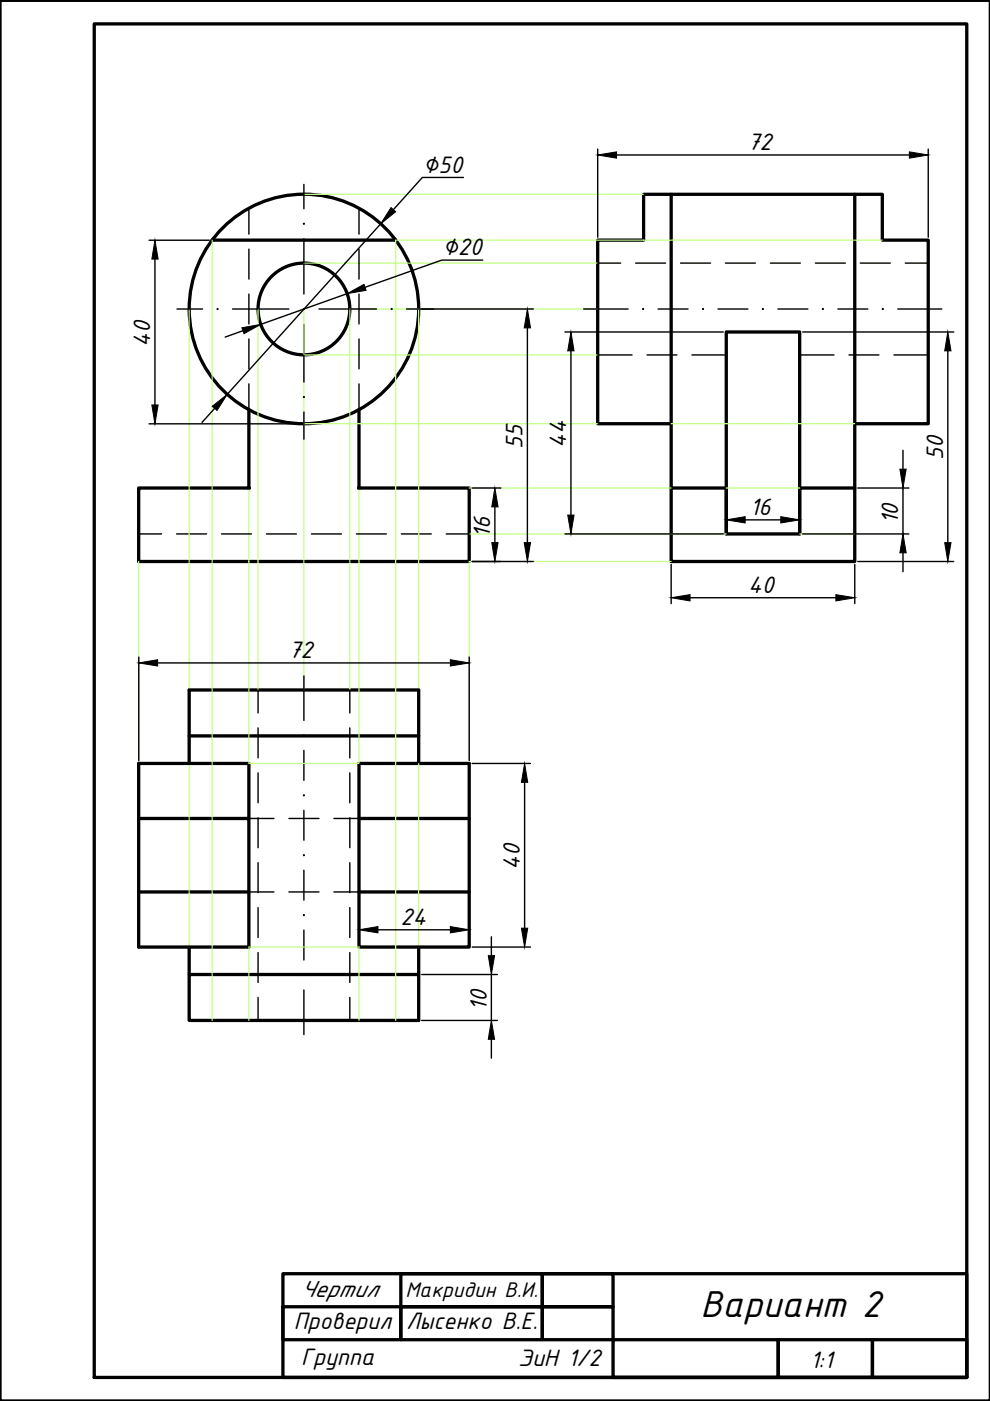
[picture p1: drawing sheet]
<svg xmlns="http://www.w3.org/2000/svg" width="210mm" height="297mm" viewBox="0 0 210 297" stroke-linecap="round" stroke-linejoin="round" font-family="sans-serif">
<!-- layer: 0 -->
<g fill="none" stroke="#000" stroke-width=".7">
<path d="M20 5.1h185v286.9h-185zM210 .1h-210v296.9h210M45 50.9h38.9M142.3 41.2h38.9v77.8h-38.9zM142.3 41.2h-5.8v9.7h-9.8v38.9h15.6M181.2 41.2h5.9v9.7h9.7v38.9h-15.6M52.8 86.9v16.6h-23.4v15.5h70.1v-15.5h-23.4v-16.6M142.3 103.5h11.7v9.7h15.5v-9.7h11.7M154 113.2v-42.8h15.5v42.8M60 270.1h145v21.9h-145zM60 277.1h25v6.9h-25zM85 270.1h30v7h-30z"/>
<path d="M85 277.1h30v6.9h-30zM115 270.1h15v7h-15zM115 277.1h15v6.9h-15zM130 284h35v8h-35zM165 284h20v8h-20zM185 284h20v8h-20z"/>
<circle cx="64.4" cy="65.5" r="24.3"/>
<circle cx="64.4" cy="65.5" r="9.7"/>
</g>
<g fill="#000" stroke="#000" stroke-width=".21">
<circle cx="52.8" cy="103.5" r=".34"/>
<circle cx="76.1" cy="103.5" r=".34"/>
</g>
<g fill="none" stroke="#bfff7f" stroke-width=".25">
<path d="M45 50.9v165.5M64.4 41.2h72.1M64.4 55.8h62.3M187.1 50.9h-103.2v165.5M40.1 65.5v80.8M54.7 65.5v80.8M64.4 75.3h62.3M64.4 65.5v80.8M88.8 65.5v80.8M126.7 65.5h-52.5v80.8M64.4 89.8h62.3M142.3 89.8h38.9"/>
<path d="M29.4 119v42.9M52.8 103.5v58.4h23.3v-58.4M99.5 103.5h42.8M99.5 113.2h54.5M142.3 119h-42.8v42.9M154 103.5h15.5M169.5 113.2h11.7M40.1 161.9v38.9M88.8 161.9v38.9M52.8 216.4v-15.6h23.3v15.6"/>
</g>
<g fill="none" stroke="#000" stroke-width=".3">
<path d="M64.4 39.1v5.2M64.4 50.6v11.7M37.5 65.5h5.4M49.3 65.5h12M64.4 68.7v12.3M67.6 65.5h12.3M86.2 65.5h5.7M123.8 65.5h9.4M139.5 65.5h6.4M152.2 65.5h6.4M164.9 65.5h6.4M177.7 65.5h6.3"/>
<path d="M190.4 65.5h9.3M64.4 87.4v5.7M64.4 143.3v9.4M64.4 159.1v6.3M64.4 171.8v6.3M64.4 184.5v6.3M64.4 197.2v6.3M64.4 209.9v9.5"/>
</g>
<g fill="#000" stroke="#000" stroke-width=".21">
<circle cx="64.4" cy="47.4" r=".12"/>
<circle cx="46.1" cy="65.5" r=".12"/>
<circle cx="64.4" cy="65.5" r=".12"/>
<circle cx="83" cy="65.5" r=".12"/>
<circle cx="136.4" cy="65.5" r=".12"/>
<circle cx="149.1" cy="65.5" r=".12"/>
<circle cx="161.8" cy="65.5" r=".12"/>
<circle cx="174.5" cy="65.5" r=".12"/>
<circle cx="187.2" cy="65.5" r=".12"/>
<circle cx="64.4" cy="84.2" r=".12"/>
<circle cx="64.4" cy="155.9" r=".12"/>
<circle cx="64.4" cy="168.6" r=".12"/>
<circle cx="64.4" cy="181.3" r=".12"/>
<circle cx="64.4" cy="194" r=".12"/>
<circle cx="64.4" cy="206.7" r=".12"/>
</g>
<g fill="none" stroke="#000" stroke-width=".3">
<path d="M52.8 44.2v5.4M52.8 52.8v6.4M76.1 44.2v5.4M76.1 52.8v6.4M126.7 55.8h4.9M134.8 55.8h6.3M144.3 55.8h6.3M153.8 55.8h6.4M163.3 55.8h6.4M172.9 55.8h6.3M182.4 55.8h6.4M191.9 55.8h4.9"/>
<path d="M52.8 62.3v6.4M52.8 71.9v6.3M76.1 62.3v6.4M76.1 71.9v6.3M126.7 75.3h7.3M137.2 75.3h6.3M146.7 75.3h7.3M169.5 75.3h7.3M180 75.3h6.4M189.5 75.3h7.3M52.8 81.4v5.5M76.1 81.4v5.5"/>
<path d="M29.4 113.2h4.9M37.4 113.2h6.4M47 113.2h6.3M56.5 113.2h6.3M66 113.2h6.4M75.6 113.2h6.3M85.1 113.2h6.3M94.6 113.2h4.9M54.7 146.3v4.9M54.7 154.3v6.4M74.2 146.3v4.9M74.2 154.3v6.4"/>
<path d="M52.8 173.5h5.3M54.7 163.9v6.3M54.7 173.4v6.3M61.3 173.5h6.3M70.8 173.5h5.3M74.2 163.9v6.3M74.2 173.4v6.3M52.8 189.1h5.3M54.7 182.9v6.4M54.7 192.4v6.4M61.3 189.1h6.3M70.8 189.1h5.3"/>
<path d="M74.2 182.9v6.4M74.2 192.4v6.4M54.7 202v6.3M54.7 211.5v4.9M74.2 202v6.3M74.2 211.5v4.9"/>
</g>
<path d="M40.1 156h48.7M29.4 173.5h23.4v27.3h-23.4v-38.9h23.4v11.6M40.1 161.9v-15.6h48.7v15.6M76.1 161.9h23.4v38.9h-23.4zM76.1 173.5h23.4M29.4 189.1h23.4M76.1 189.1h23.4M40.1 200.8v5.8M88.8 200.8v15.6h-48.7v-9.8h48.7" fill="none" stroke="#000" stroke-width=".7"/>
<!-- layer: 0 -->
<path d="M20 5.1h185v286.9h-185z" fill="none" stroke="#000" stroke-width=".21"/>
<g fill="none" stroke="#000" stroke-width=".3">
<path d="M98.3 37.6h-8.7l-6.2 6.9M126.7 31.6v18.7M130.7 32.9h62.1M196.8 31.6v18.7M31.6 50.9h12.8M32.9 54.9v31M80.7 47.4l-32.5 36.2M102.4 55.1h-8.7l-16.3 5.8M51.5 70.1l-3.7 1.4M73.6 62.3l-18.3 6.5M89.4 65.5h23.7M111.8 69.5v45.5"/>
<path d="M119.8 70.4h33.6M121.1 74.4v34.8M170.2 70.4h32M201 74.4v40.6M31.6 89.9h32.2M45.5 86.6l-2.7 3M191.5 95.5v4M100.1 119h13M100.1 103.5h6.1M104.9 107.5v7.5M119.8 113.2h33.6M142.3 119.7v8.3"/>
<path d="M154 109v.6M158 110.2h7.5M169.5 109v.6M170.2 113.2h22.5M181.2 119.7v8.3M181.9 119h20.3M181.9 103.5h10.8M191.5 103.5v9.7M191.5 117.2v4M29.4 139.3v21.9M99.5 139.3v21.9M146.3 126.7h30.9"/>
<path d="M33.4 140.6h62.1M100.1 161.9h12.4M111.2 165.9v30.9M76.1 195.9v.6M80.1 197.1h15.4M99.5 195.9v.6M104.2 198.6v4M89.4 206.6h16.1M89.4 216.4h16.1M100.1 200.8h12.4M104.2 206.6v9.8M104.2 220.4v4"/>
</g>
<g fill="#000" stroke="#000" stroke-width=".21">
<path d="M126.7 32.9l4-.7v1.3zM192.8 32.2l4 .7-4 .6zM32.9 50.9l.6 4h-1.3zM82.9 44l1 .9-3.2 2.5zM51.3 69.5l4-.7-3.6 1.9zM73.6 62.3l3.6-2 .4 1.3zM111.8 65.5l.7 4h-1.4zM121.1 70.4l.6 4h-1.3zM201 70.4l.6 4h-1.3zM32.2 85.9h1.3l-.6 4zM45 86.1l3.2-2.5-2.2 3.4zM190.8 99.5h1.3l-.6 4z"/>
<path d="M104.9 103.5l.7 4h-1.3zM104.3 115h1.3l-.7 4zM111.1 115h1.4l-.7 4zM120.4 109.2h1.3l-.6 4zM154 110.2l4-.7v1.4zM165.5 109.5l4 .7-4 .7zM191.5 113.2l.6 4h-1.3zM200.3 115h1.3l-.6 4zM29.4 140.6l4-.7v1.3zM95.5 139.9l4 .7-4 .6zM142.3 126.7l4-.6v1.3zM177.2 126.1l4 .6-4 .7z"/>
<path d="M111.2 161.9l.7 4h-1.3zM76.1 197.1l4-.6v1.3zM95.5 196.5l4 .6-4 .7zM110.6 196.8h1.3l-.7 4zM103.5 202.6h1.4l-.7 4zM104.2 216.4l.7 4h-1.4z"/>
</g>
<text font-size="8.5" x="148.5" y="279.2">Вариант 2</text>
<g font-size="5.4">
<text x="158.5" y="31.8">72</text>
<text x="89.7" y="36.6">∅50</text>
<text x="93.8" y="54.2">∅20</text>
<text x="31.9" y="73.5" transform="rotate(-90 31.9 73.5)">40</text>
<text x="110.8" y="95.2" transform="rotate(-90 110.8 95.2)">55</text>
<text x="120" y="94.9" transform="rotate(-90 120 94.9)">44</text>
<text x="200" y="97.6" transform="rotate(-90 200 97.6)">50</text>
<text x="159" y="109.2">16</text>
<text x="190.5" y="111.2" transform="rotate(-90 190.5 111.2)">10</text>
<text x="103.9" y="114.1" transform="rotate(-90 103.9 114.1)">16</text>
<text x="158.6" y="125.7">40</text>
<text x="61.2" y="139.5">72</text>
<text x="110.2" y="184.5" transform="rotate(-90 110.2 184.5)">40</text>
<text x="84.9" y="196.1">24</text>
<text x="103.2" y="214.3" transform="rotate(-90 103.2 214.3)">10</text>
<text x="63.7" y="275.1">Чертил</text>
<text x="62.3" y="281.8">Проверил</text>
<text x="86.1" y="281.8">Лысенко В.Е.</text>
<text x="63.8" y="289.3">Группа</text>
<text x="109.9" y="289.6">ЭиН 1/2</text>
<text x="171.8" y="290">1:1</text>
</g>
<text font-size="4.8" x="86" y="275">Макридин В.И.</text>
</svg>
